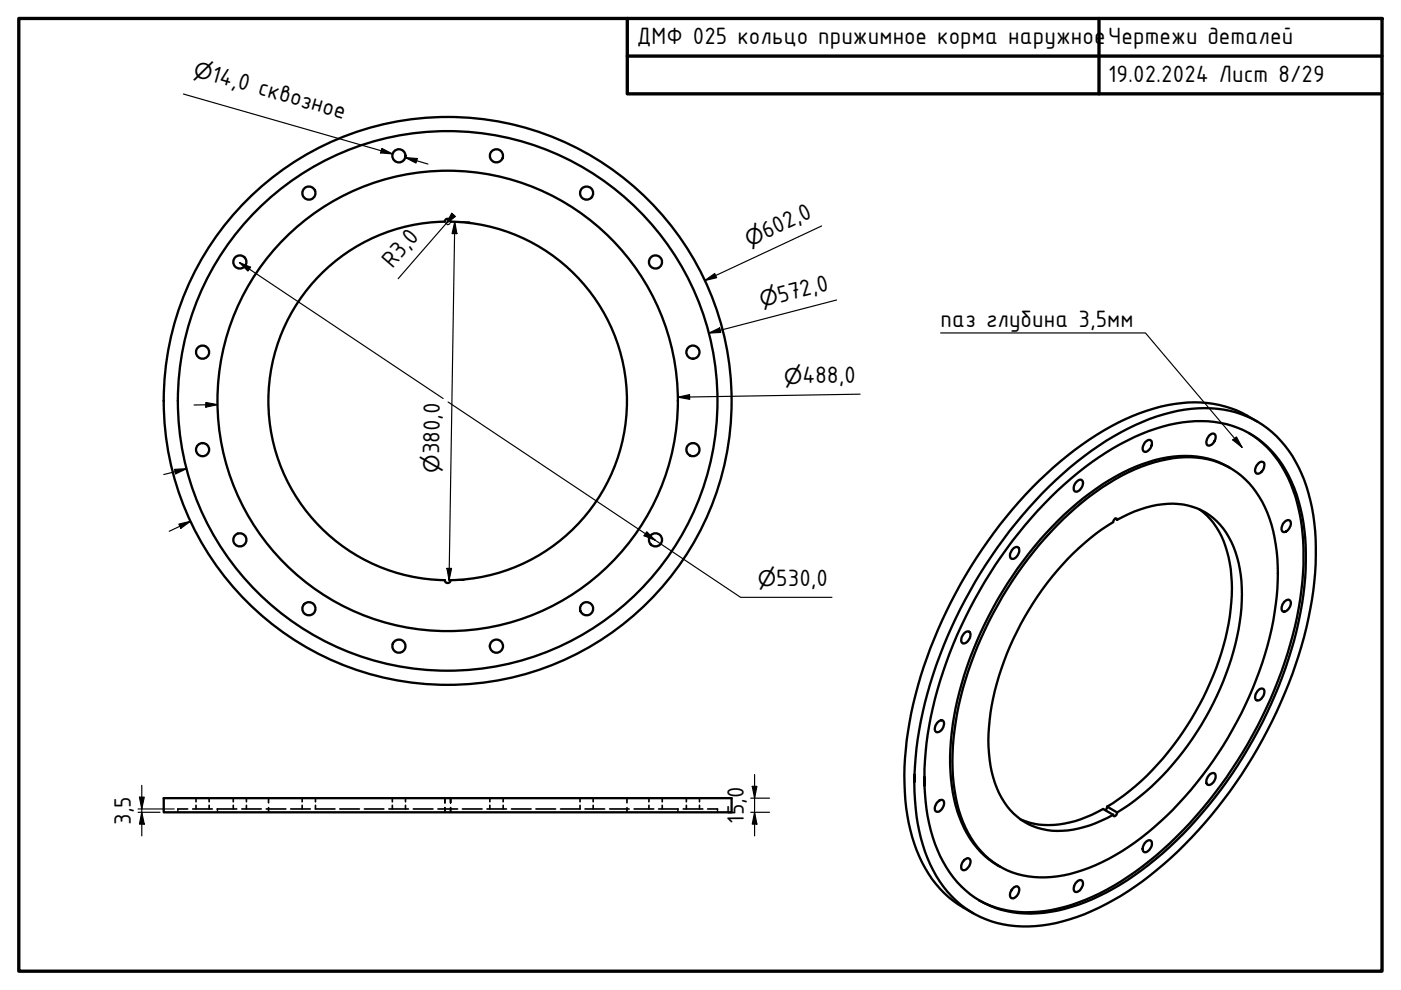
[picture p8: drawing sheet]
<svg xmlns="http://www.w3.org/2000/svg" width="297mm" height="210mm" viewBox="0 0 297 210" stroke-linecap="round" stroke-linejoin="round" font-family="sans-serif">
<!-- layer: Visible (ISO) -->
<g fill="none" stroke="#000" stroke-width=".49">
<path d="M242.9 93.7a.75 .75 0 0 1 1.1-.4 .75 .75 0 0 1 .2 1.1 1.6 1.6 0 0 1-1.6 1.4 1.24 1.24 0 0 1 .1-1.9zM256.3 92.4a.73 .73 0 0 1 .9-.5 .73 .73 0 0 1 .5 .8 1.58 1.58 0 0 1-1.7 1.7 1.63 1.63 0 0 1 .3-2zM260.8 99.2a19.9 19.9 0 0 0-15.9-1.7 49.4 49.4 0 0 0-21.8 14.2 80.2 80.2 0 0 0-21.1 41.9 38.9 38.9 0 0 0 1.9 21 18.7 18.7 0 0 0 8.1 9.2M264.8 91.8a23.5 23.5 0 0 1 10.3 15 56 56 0 0 1-1 27.9 94.1 94.1 0 0 1-30.5 47.9 47.6 47.6 0 0 1-20.8 10.4 22.6 22.6 0 0 1-15.2-2.1M266.5 89.4a24.1 24.1 0 0 0-19-3.5 50.4 50.4 0 0 0-21.2 10.7 98.4 98.4 0 0 0-29.8 42.9 72.5 72.5 0 0 0-4.6 30.1 31.7 31.7 0 0 0 7.4 18.8 24.4 24.4 0 0 0 7 5.2M266.8 98.2a.69 .69 0 0 1 1-.2 .69 .69 0 0 1 .2 .9 1.32 1.32 0 0 1-1.7 1.4 1.73 1.73 0 0 1 .5-2.1zM214.7 116.5l.2-.3a.71 .71 0 0 1 1-.1 .71 .71 0 0 1 .2 1 1.54 1.54 0 0 1-1.7 1.3 1.47 1.47 0 0 1 .3-1.9zM224.2 111.3a49.6 49.6 0 0 1 20.5-13.3 20.7 20.7 0 0 1 15.6 1 20.2 20.2 0 0 1 9.6 13.6 51.1 51.1 0 0 1-1.7 26.2 80.5 80.5 0 0 1-24.9 37.7 40.3 40.3 0 0 1-19.1 9.3 17.7 17.7 0 0 1-20-11.6 40.3 40.3 0 0 1-1.6-21.2 80.1 80.1 0 0 1 21.6-41.7zM228.4 102.1a.69 .69 0 0 1 .9-.4 .69 .69 0 0 1 .3 1 1.69 1.69 0 0 1-1.7 1.5 1.5 1.5 0 0 1 .5-2.1zM236.4 110l.5 .2M236.9 110.2l-.1-.1a.56 .56 0 0 0-.6 0 .56 .56 0 0 0-.2 .6 57.8 57.8 0 0 0-21.1 24.7 49.7 49.7 0 0 0-5.2 24.4 19.7 19.7 0 0 0 5.2 12.7 14.5 14.5 0 0 0 13.8 3.1l3.6-1.1 3.7-1.7M236.9 110.2a22.4 22.4 0 0 1 13.9-3.2 13.7 13.7 0 0 1 10.7 8.9 32.8 32.8 0 0 1 .8 19.1 61.9 61.9 0 0 1-21.8 34.8l-3.6 2.5"/>
<path d="M254.4 108a17.1 17.1 0 0 1 6.3 11.4 44.6 44.6 0 0 1-3.5 23.9 60.4 60.4 0 0 1-20 26.1l-2.5 1.6M272.3 110.7a.76 .76 0 0 1 1.1-.3 .76 .76 0 0 1 .2 1.1 1.41 1.41 0 0 1-1.7 1.2 1.69 1.69 0 0 1 .4-2zM94.3 123a.62 .62 0 0 0 .6 .6 .62 .62 0 0 0 .6-.6M94.3 123a38 38 0 0 1-37.4-38 38 38 0 0 1 37.4-38 .61 .61 0 0 1 .6-.6 .61 .61 0 0 1 .6 .6 38 38 0 0 1 37.4 38 38 38 0 0 1-37.4 38M204.4 134.3a.76 .76 0 0 1 1.1-.4 .76 .76 0 0 1 .2 1.1 1.47 1.47 0 0 1-1.7 1.3 1.66 1.66 0 0 1 .4-2zM272.3 127.6l.2-.2a.69 .69 0 0 1 1-.1 .69 .69 0 0 1 .1 1 1.55 1.55 0 0 1-1.6 1.3 1.63 1.63 0 0 1 .3-2zM198.9 153.1a.69 .69 0 0 1 .9-.4 .69 .69 0 0 1 .3 1 1.62 1.62 0 0 1-1.6 1.5 1.44 1.44 0 0 1 .4-2.1zM266.6 146.5a.74 .74 0 0 1 .8-.5 .74 .74 0 0 1 .7 .7 1.61 1.61 0 0 1-1.7 1.7 1.5 1.5 0 0 1 .2-1.9zM34.7 169.2h120.4v3h-120.4zM193.9 164.3v1.8a86 86 0 0 1 11.8-40.8 90.7 90.7 0 0 1 27.3-30.8 42.2 42.2 0 0 1 21-7.9 21.5 21.5 0 0 1 21.9 13.8 43 43 0 0 1 3 19.2 89.9 89.9 0 0 1-13.3 40.9 88 88 0 0 1-28 29.5 39.3 39.3 0 0 1-20.9 6.4 21.3 21.3 0 0 1-19.5-13.2 41.1 41.1 0 0 1-3.3-17.1M196 164.9a79.5 79.5 0 0 1 9.7-36 87.8 87.8 0 0 1 27.3-32 40.2 40.2 0 0 1 20.5-7.6 20.4 20.4 0 0 1 20.3 12.8 40.5 40.5 0 0 1 3 18.7 85.6 85.6 0 0 1-12.2 37.9 83.3 83.3 0 0 1-27 28.8 38.4 38.4 0 0 1-18.9 6.2 20.5 20.5 0 0 1-19.9-13.5 38.7 38.7 0 0 1-2.8-15.3v1.6M198.7 170.1l.3-.2a.69 .69 0 0 1 .9-.2 .69 .69 0 0 1 .2 .9 1.55 1.55 0 0 1-1.6 1.4 1.4 1.4 0 0 1 .2-1.9z"/>
<path d="M234.7 171v.4l-.4 .4M234.7 171l2.2 1.3M236 172.8l-2.1-1.3a22.1 22.1 0 0 1-14.6 3.2l-2.9-1M236.9 172.3a.54 .54 0 0 1-.2 .6 .54 .54 0 0 1-.7 0v-.1M243.1 178.4a.72 .72 0 0 1 1-.1 .72 .72 0 0 1 .1 1 1.79 1.79 0 0 1-1.6 1.4 1.51 1.51 0 0 1 .5-2.3zM256.4 164.3a.75 .75 0 0 1 1.1-.3 .75 .75 0 0 1 .2 1.1 1.41 1.41 0 0 1-1.8 1.2 1.69 1.69 0 0 1 .5-2zM204.4 182.4a.75 .75 0 0 1 1-.4 .75 .75 0 0 1 .3 1.1 1.47 1.47 0 0 1-1.7 1.3 1.55 1.55 0 0 1 .4-2zM214.6 188.5a.8 .8 0 0 1 .7-.6 .8 .8 0 0 1 .8 .4 1.87 1.87 0 0 1-1.5 2.2 1 1 0 0 1-.2-1.7zM228.2 187.1a.79 .79 0 0 1 1.2-.4 .79 .79 0 0 1 .1 1.2 1.27 1.27 0 0 1-1.7 1l-.2-.7z"/>
<circle cx="84.6" cy="33" r="1.39"/>
<circle cx="105.3" cy="33" r="1.39"/>
<circle cx="50.9" cy="55.5" r="1.39"/>
<circle cx="65.5" cy="40.9" r="1.39"/>
<circle cx="124.4" cy="40.9" r="1.39"/>
<circle cx="139" cy="55.5" r="1.39"/>
<circle cx="43" cy="74.7" r="1.39"/>
<circle cx="146.9" cy="74.7" r="1.39"/>
<circle cx="43" cy="95.3" r="1.39"/>
<circle cx="94.9" cy="85" r="48.8"/>
<circle cx="94.9" cy="85" r="57.2"/>
<circle cx="94.9" cy="85" r="60.2"/>
<circle cx="146.9" cy="95.3" r="1.39"/>
<circle cx="50.9" cy="114.5" r="1.39"/>
<circle cx="139" cy="114.5" r="1.39"/>
<circle cx="65.5" cy="129.1" r="1.39"/>
<circle cx="84.6" cy="137" r="1.39"/>
<circle cx="105.3" cy="137" r="1.39"/>
<circle cx="124.4" cy="129.1" r="1.39"/>
</g>
<!-- layer: Hidden (ISO) -->
<g fill="none" stroke="#000" stroke-width=".35">
<path d="M37.7 172v.2M39.8 171.5h-2.1v.3M40.9 171.5h4.1M41.6 169.2v.8M41.6 170.7v.8M44.3 169.2v.8M44.3 170.7v.8M46 171.5h4.2M46.1 171.5v.3M46.1 172v.2M49.5 169.2v.8M49.5 170.7v.8"/>
<path d="M51.3 171.5h4.1M52.2 169.2v.8M52.2 170.7v.8M56.4 171.5h4.2M56.9 169.2v1M56.9 171.2v1M61.6 171.5h4.2M64.1 169.2v.8M64.1 170.7v.8M66.9 171.5h4.1M66.9 169.2v.8M66.9 170.7v.8"/>
<path d="M72 171.5h4.2M77.3 171.5h4.1M82.4 171.5h4.2M83.2 169.2v.8M83.2 170.7v.8M86 169.2v.8M86 170.7v.8M87.6 171.5h4.2M92.9 171.5h4.1M94.3 169.2v1M94.3 171.2v1M95.5 170.2v-1v1"/>
<path d="M95.5 171.2v1M98 171.5h4.2M103.3 171.5h4.1M103.9 169.2v.8M103.9 170.7v.8M106.7 169.2v.8M106.7 170.7v.8M108.4 171.5h4.2M113.6 171.5h4.2M118.9 171.5h4.1M123 169.2v.8M123 170.7v.8"/>
<path d="M124 171.5h4.2M125.8 169.2v.8M125.8 170.7v.8M129.3 171.5h4.1M132.9 169.2v1M132.9 171.2v1M134.4 171.5h4.2M137.6 169.2v.8M137.6 170.7v.8M139.6 171.5h4.2M140.4 169.2v.8M140.4 170.7v.8"/>
<path d="M143.7 171.5v.3M143.7 172v.2M144.9 171.5h4.1M145.5 169.2v.8M145.5 170.7v.8M148.3 169.2v.8M148.3 170.7v.8M150 171.5h2.1v.3M152.1 172v.2"/>
</g>
<!-- layer: Border (ISO) -->
<path d="M4 3.9h289v202h-289zM133 3.9v16h160M133 11.9h160M233 3.9v16" fill="none" stroke="#000" stroke-width=".71"/>
<!-- layer: Dimension (ISO) -->
<g fill="none" stroke="#000" stroke-width=".25">
<path d="M38.9 19.9l44.3 12.7M81 31.5l2.2 1.1-2.5-.2zM85.9 33.4l2.6 .2-.3 1zM85.9 33.4l4.8 1.4M50.8 55.7l2.3 1-.5 .8zM50.8 55.7l43.1 28.8M94.3 46.9a.62 .62 0 0 1 .7-.5 .62 .62 0 0 1 .5 .7M94.9 47l1.3-1.4-11.8 13.5M95.4 47.4l-.6 .2M95.8 45.2l.8 .7-2.1 1.5zM96.3 47l3.3 .1M96.4 47l.5 2.5h-1.1z"/>
<path d="M96.4 47l-1.2 76M149.4 59.5l2.1-1.5 .4 .9zM174.2 47.9l-24.8 11.6M150.3 70.6l2.3-1.1 .2 1zM177.4 63.6l-27.1 7M37 99.5l2.5-.1-2.2 1.1zM39.5 99.4l-4.8 1.2M43.6 85.3l2.5 .5-2.5 .5zM46.1 85.8l-5 .1M95 85.2l62 41.4h19.4M143.7 84.2l2.5-.5v1zM182.4 83.6l-38.7 .6"/>
<path d="M37.9 111.1l2.5-.6-2.1 1.5zM40.4 110.5l-4.5 2.1M137.1 112.7l1.8 1.8-2.3-.9zM94.8 120.5h.9l-.5 2.5zM95.1 123h3.3M29.3 172.2h4.6M29.3 171.5h7.6M29.6 169h1l-.5 2.5zM30.1 172.2l.5 2.5h-1zM30.1 166.5v10.7M159.2 172.2h4M159.2 169.2h4"/>
<path d="M159.5 166.7h1l-.5 2.5zM160 172.2l.5 2.5h-1zM160 164.2v13"/>
</g>
<g fill="#000">
<path d="M81 31.5l2.2 1.1-2.5-.2zM85.9 33.4l2.6 .2-.3 1zM50.8 55.7l2.3 1-.5 .8zM95.8 45.2l.8 .7-2.1 1.5zM96.4 47l.5 2.5h-1.1zM149.4 59.5l2.1-1.5 .4 .9zM150.3 70.6l2.3-1.1 .2 1zM43.6 85.3l2.5 .5-2.5 .5zM143.7 84.2l2.5-.5v1zM37 99.5l2.5-.1-2.2 1.1zM37.9 111.1l2.5-.6-2.1 1.5zM137.1 112.7l1.8 1.8-2.3-.9z"/>
<path d="M94.8 120.5h.9l-.5 2.5zM29.6 169h1l-.5 2.5zM30.1 172.2l.5 2.5h-1zM159.5 166.7h1l-.5 2.5zM160 172.2l.5 2.5h-1z"/>
</g>
<!-- layer: Symbol (ISO) -->
<path d="M199.4 70.6h43.5l20.4 24.3M261.4 93.3l.7-.7 1.2 2.3z" fill="none" stroke="#000" stroke-width=".25"/>
<path d="M261.4 93.3l.7-.7 1.2 2.3z" fill="#000"/>
<g font-size="5.4">
<text x="135" y="9.3">ДМФ 025 кольцо прижимное корма наружное</text>
<text x="235" y="9.4">Чертежи деталей</text>
<text x="44.6" y="17.1" transform="rotate(16 44.6 17.1)">14,0 сквозное</text>
<text x="235" y="17.4">19.02.2024 Лист 8/29</text>
<text x="162.5" y="50.7" transform="rotate(-25 162.5 50.7)">602,0</text>
<text x="83.2" y="57" transform="rotate(-49 83.2 57)">R3,0</text>
<text x="165.3" y="64.2" transform="rotate(-15 165.3 64.2)">572,0</text>
<text x="199.4" y="69.3">паз глубина 3,5мм</text>
<text x="170.1" y="81.3" transform="rotate(-1 170.1 81.3)">488,0</text>
<text x="93.1" y="96.3" transform="rotate(-89 93.1 96.3)">380,0</text>
<text x="164.6" y="124.2">530,0</text>
<text x="27.8" y="174.9" transform="rotate(-90 27.8 174.9)">3,5</text>
<text x="157.7" y="174.7" transform="rotate(-90 157.7 174.7)">15,0</text>
</g>
<g font-size="4.6">
<text x="40.8" y="16.1" transform="rotate(16 40.8 16.1)">⌀</text>
<text x="158.9" y="52.4" transform="rotate(-25 158.9 52.4)">⌀</text>
<text x="161.5" y="65.2" transform="rotate(-15 161.5 65.2)">⌀</text>
<text x="166.2" y="81.4" transform="rotate(-1 166.2 81.4)">⌀</text>
<text x="93.1" y="100.2" transform="rotate(-89 93.1 100.2)">⌀</text>
<text x="160.7" y="124.2">⌀</text>
</g>
</svg>
